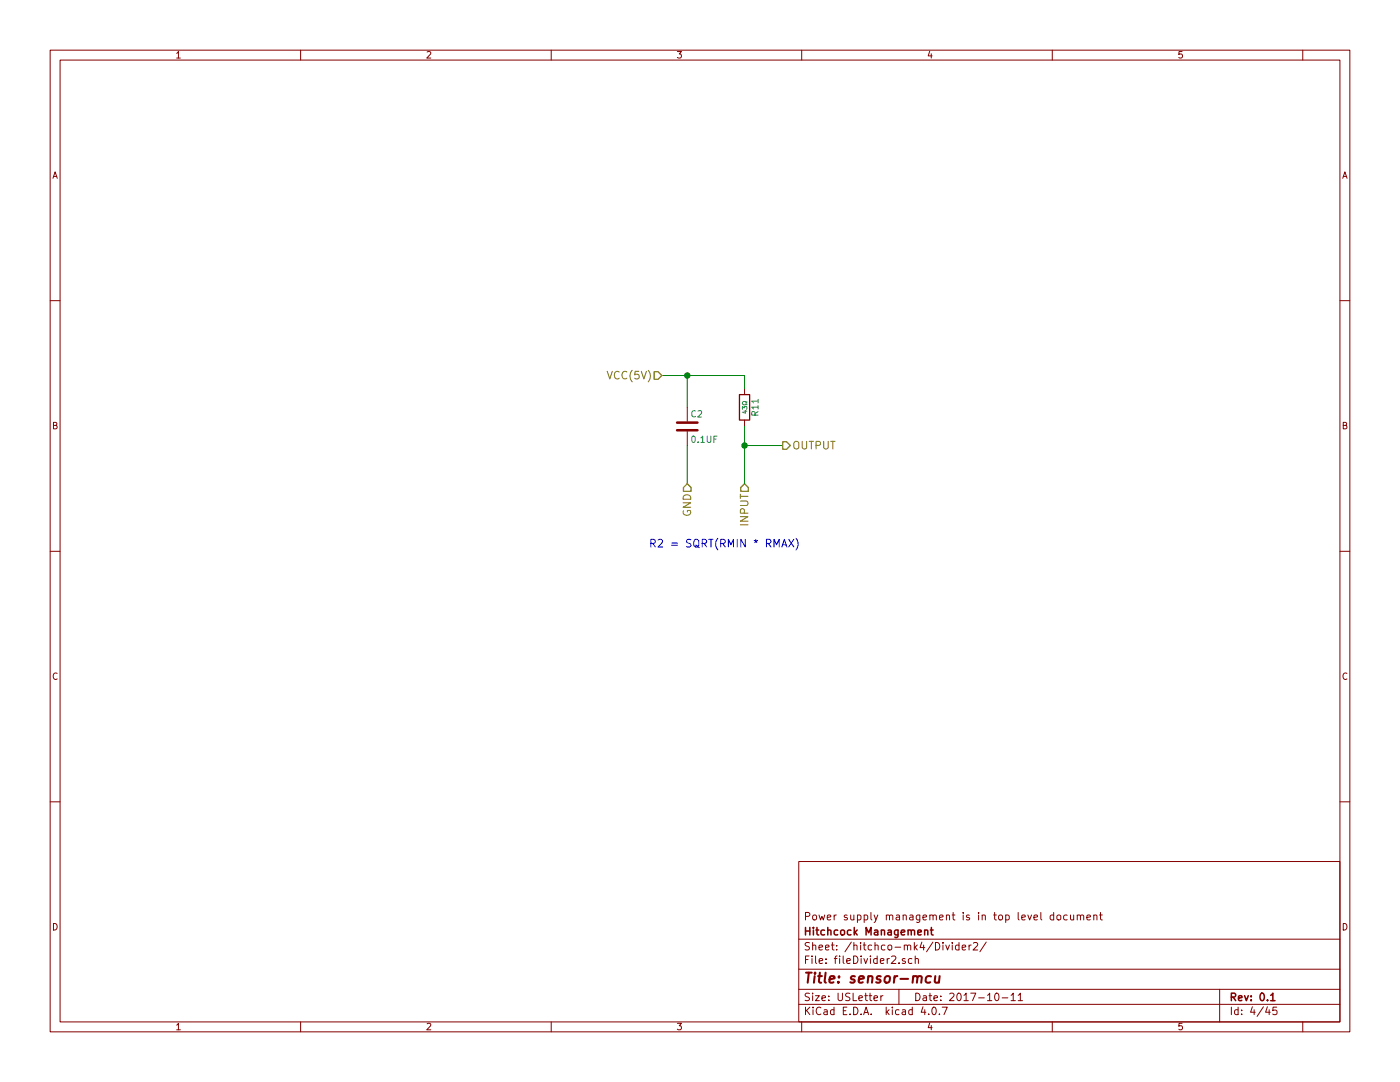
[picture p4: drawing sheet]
EESchema Schematic File Version 2
LIBS:hitchco-mk4-rescue
LIBS:power
LIBS:device
LIBS:switches
LIBS:relays
LIBS:motors
LIBS:transistors
LIBS:conn
LIBS:linear
LIBS:regul
LIBS:74xx
LIBS:cmos4000
LIBS:adc-dac
LIBS:memory
LIBS:xilinx
LIBS:microcontrollers
LIBS:dsp
LIBS:microchip
LIBS:analog_switches
LIBS:motorola
LIBS:texas
LIBS:intel
LIBS:audio
LIBS:interface
LIBS:digital-audio
LIBS:philips
LIBS:display
LIBS:cypress
LIBS:siliconi
LIBS:opto
LIBS:atmel
LIBS:contrib
LIBS:valves
LIBS:freetronics_schematic
LIBS:cd4013b
LIBS:hitchco-mk4-cache
EELAYER 25 0
EELAYER END
$Descr USLetter 11000 8500
encoding utf-8
Sheet 4 45
Title "sensor-mcu"
Date "2017-10-11"
Rev "0.1"
Comp "Hitchcock Management"
Comment1 "Power supply management is in top level document"
Comment2 ""
Comment3 ""
Comment4 ""
$EndDescr
$Comp
L R R11
U 1 1
P 5850 3200
F 0 "R11" V 5930 3200 50  0000 C CNN
F 1 "43Ω" V 5850 3200 35  0000 C CNN
F 2 "Resistors_THT:R_Axial_DIN0207_L6.3mm_D2.5mm_P10.16mm_Horizontal" V 5780 3200 50  0001 C CNN
F 3 "" H 5850 3200 50  0001 C CNN
	1    5850 3200
	1    0    0    -1  
$EndComp
Text Notes 5100 4300 0    60   ~ 0
R2 = SQRT(RMIN * RMAX)\n
Wire Wire Line
	5400 3500 5400 3800
Wire Wire Line
	5200 2950 5850 2950
Wire Wire Line
	5400 2950 5400 3200
Connection ~ 5400 2950
Wire Wire Line
	5850 3500 6150 3500
Connection ~ 5850 3500
Text HLabel 5850 3800 3    60   Input ~ 0
INPUT
Wire Wire Line
	5850 3350 5850 3800
Text HLabel 6150 3500 2    60   Output ~ 0
OUTPUT
Text HLabel 5400 3800 3    60   Input ~ 0
GND
Text HLabel 5200 2950 0    60   Input ~ 0
VCC(5V)
Wire Wire Line
	5850 2950 5850 3050
$Comp
L C C2
U 1 1
P 5400 3350
F 0 "C2" H 5425 3450 50  0000 L CNN
F 1 "0.1UF" H 5425 3250 50  0000 L CNN
F 2 "Capacitors_THT:CP_Radial_D5.0mm_P2.00mm" H 5438 3200 50  0001 C CNN
F 3 "http://nichicon-us.com/english/products/pdfs/e-uvr.pdf" H 5400 3350 50  0001 C CNN
	1    5400 3350
	1    0    0    -1  
$EndComp
$EndSCHEMATC
